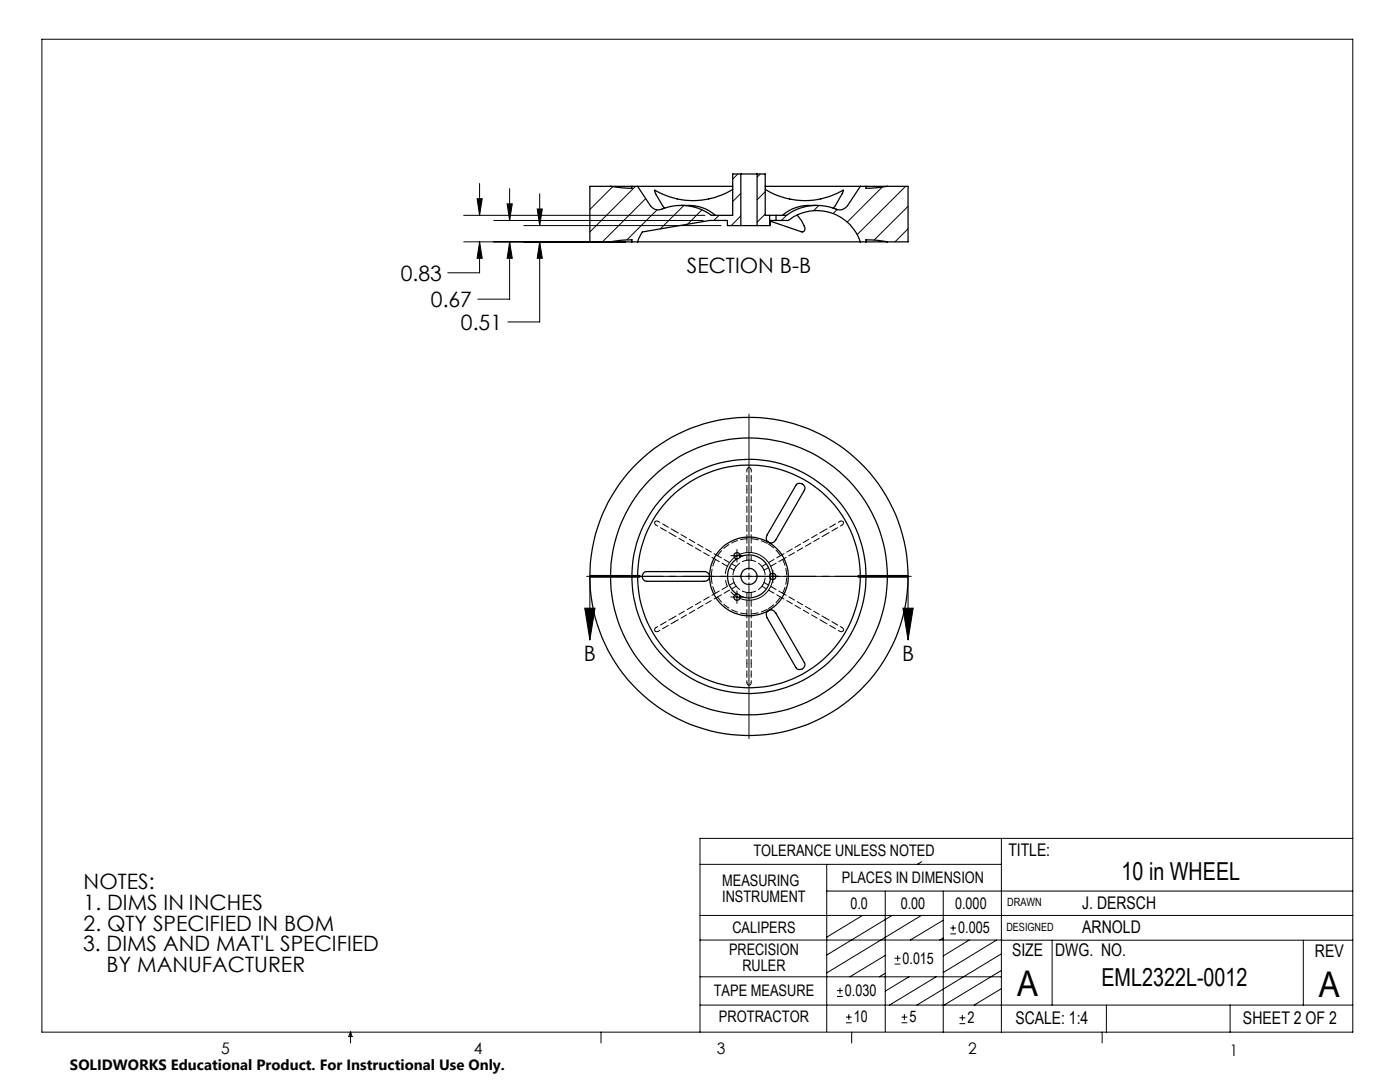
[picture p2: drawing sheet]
<svg xmlns="http://www.w3.org/2000/svg" width="279mm" height="216mm" viewBox="0 0 279 216" stroke-linecap="round" stroke-linejoin="round" font-family="sans-serif">
<g fill="none" stroke="#000" stroke-width=".2">
<path d="M8.4 7.8h261.6v198.2h-261.6zM95.2 39.7h1l-.5 3.3zM95.7 36.6v6.4M101.7 37.6v6.4M107.7 38.7v6.3M117.9 37.2l-.2 .1M122.3 37.3l-4.6 4.5M126.8 37.2l-9.1 9.1M128.9 39.6l-8.7 8.7M147.2 34.7l-1 1M147.8 38.6l-1.6 1.6M151.8 34.7l-.7 .6"/>
<path d="M152.7 38.2l-1.6 1.7M171.7 37.2l-.1 .1M176.1 37.3l-7 7M180.7 37.2l-9.6 9.6M92.5 48.3h32.3M92.5 43h48.2M95.7 48.3l.5 3.2h-1zM95.7 48.3v6.1h-6.3M98.5 44h41.8M101.2 40.7h1l-.5 3.3zM101.7 48.3l.5 3.2h-1zM101.7 48.3v11.4h-6.3"/>
<path d="M104.5 45h39.4M107.2 41.7h1l-.5 3.3zM107.7 48.3l.5 3.2h-1zM107.7 48.3v15.9h-6.3M131.1 41.9l-6 6M136.5 41l-4.7 4.6M140.1 41.9l-2.9 2.8M143.5 43l-1 1M147.8 43.1l-1.9 1.9M152.7 42.7l-1.6 1.6M157 43l-1.1 1M163.4 41l-1 1.1"/>
<path d="M167.1 41.8l-.8 .8M181.2 41.2l-6.8 6.7M181.2 45.6l-2.6 2.7M149.5 82.6v31.1M117.1 115h31.1M117.7 115v12.7M117.7 115.2h10M117.7 114.8h10M145.8 119.1h2.5M145.8 110.9h2.5M147.1 109.6v2.5M147.1 117.9v2.5"/>
<path d="M148.8 115h1.3M149.5 114.4v1.2M149.5 116.3v31.1M150.7 115h31.2M154.2 113.8v2.5M171.2 114.8h10zM171.2 115.2h10M181.2 115v12.7M116.7 121.4h2l-1 6.3zM180.2 121.4h2l-1 6.3zM139.7 172.5h60.1M165 177.8h105"/>
<path d="M165 172.5v33.3M176.7 177.8v28M183.9 171.9l-.8 .6M188.2 177.8v28.2M199.8 167.3v38.7M270 167.3h-130.3v38.7M139.7 182.7h130.3M139.7 187.6h60.2M139.7 194.9h60.1M167 198.8h1.2M167 197.7h1.2M167.6 197.1v1.2"/>
<path d="M172.1 182.7l-7.1 4.3M176.7 194.2l-1.2 .7M176.7 190.6l-7.1 4.3M178 182.7l-13 7.9M178.5 192.4h1.2M178.5 191.2h1.2M179.1 190.6v1.2M181.4 194.9l-4.7 2.9M183.9 182.7l-18.9 11.4M186.8 194.9l-9.3 5.7M188.2 183.6l-6.5 4M188.2 187.2l-.7 .4"/>
<path d="M189.7 186.3h1.1M189.7 185.2h1.1M190.2 184.6v1.1M193.4 187.6l-5.2 3.1M198.9 187.6l-10.7 6.5M199.8 187.6h70.2M199.8 197.3l-5.4 3.3M199.8 193.6l-11.6 7.1M199.8 190.3l-16.8 10.3M210 187.6v13M260.1 187.6v13M70 206v2.1"/>
<path d="M70 206l.3 .8h-.7zM119.9 206v2.1M139.7 200.6h130.3M168.8 204.1h1.2M168.8 203h1.2M169.4 202.4v1.1M170 206v2.1M179.9 204.1h1.2M179.9 203h1.2M180.5 202.4v1.1M191.5 204.3h1.2M191.5 203.1h1.2"/>
<path d="M192.1 202.5v1.2M220 206v2.1M220.8 200.6v5.4M245.5 200.6v5.4"/>
</g>
<path d="M154 113.6a4.8 4.8 0 0 0-7.9-1.9 4.8 4.8 0 0 0 2.1 7.9 4.8 4.8 0 0 0 5.9-5.7l-.1-.3" fill="none" stroke="#000" stroke-width=".2" stroke-dasharray="15.2 1.3 1.3 1.3" stroke-dashoffset="2.2" stroke-linecap="butt"/>
<path d="M117.7 115h63.5" fill="none" stroke="#000" stroke-width=".2" stroke-dasharray="6.3 1.3 1.3 1.3" stroke-dashoffset="1.9"/>
<g fill="#000">
<path d="M101.7 48.3l.5 3.2h-1zM101.2 40.7h1l-.5 3.3zM107.7 48.3l.5 3.2h-1zM107.2 41.7h1l-.5 3.3zM95.7 48.3l.5 3.2h-1zM95.2 39.7h1l-.5 3.3z"/>
<path d="M116.7 121.4h2l-1 6.3zM180.2 121.4h2l-1 6.3z"/>
</g>
<g fill="none" stroke="#000" stroke-width=".25">
<path d="M121.8 37.2l3.8 .4h.5v-.4M121.8 37.2h4.3M121.8 37.2h-4.1v11.1h4.1M126.1 37.2h1.1M127.2 37.2h19M135.1 39.7a16.6 16.6 0 0 1-4.4-1.7l.1 .7 1.8 2.8M146.2 37.8a15.5 15.5 0 0 1-11.1 1.9M147.8 34.7h-1.6v8.3h-4.2a10.3 10.3 0 0 0-10.2-1.2h-1l-.8-.5-2.8-4.1M147.8 34.7h3.3M147.8 34.7v10.3M151.1 34.7h1.6v8.3h.9M151.1 34.7v10.3"/>
<path d="M152.7 37.8a15.2 15.2 0 0 0 15.6 .2l-.2 .7-1.4 2.3-.4 .6M152.7 37.2h19M171.7 37.2l-2.5 3.8a1.85 1.85 0 0 1-2.3 .7 10.2 10.2 0 0 0-9.9 1.3h-2.1M171.7 37.2h1.1M172.8 37.2v.4l4.3-.4M172.8 37.2h4.3M177.1 37.2h4.1v11.1h-4.1M121.8 48.3l2.2-.4 2.1-.1v.5M121.8 48.3h4.3M126.1 48.3h1.1M127.2 48.3h44.5M135.9 41h.4a8.6 8.6 0 0 1 6.5 2"/>
<path d="M147.8 45h-2.6v-1h-3.6l-13.4 2.3-1 2M147.8 45h3.3M151.1 45h2.5M153.6 43h1.3M153.6 43v2M154.9 44h2.4a9.2 9.2 0 0 1 14.4 4.3M154.9 44h-1.2v1h-.1M154.9 43v1M159.1 42.9l1.1 1.7a1.35 1.35 0 0 1 .2 1.6h-.5l-6.2-2.1M163 41h-.4a8.5 8.5 0 0 0-6.4 2M171.7 48.3h1.1M172.8 48.3v-.5l2.2 .1 2.1 .4"/>
<path d="M172.8 48.3h4.3M159 96.7a1.01 1.01 0 0 1 1.2-.1 1.01 1.01 0 0 1 .3 1.3l-5.7 9.8a1.01 1.01 0 0 1-1.4 .5 1.01 1.01 0 0 1-.3-1.5zM128.4 114.3l.7-.2h11.4a.98 .98 0 0 1 1.1 .9 .98 .98 0 0 1-1.1 1h-11.4a.99 .99 0 0 1-.9-.6 .99 .99 0 0 1 .2-1.1zM141.6 115a7.9 7.9 0 0 0 11.8 6.8M147 118.5l.4 .1 .3 .3M147 111.5a4.3 4.3 0 0 0 0 7M147 118.5a.63 .63 0 0 0-.5 .8 .63 .63 0 0 0 .8 .4 .63 .63 0 0 0 .4-.8M147.7 111.1l-.3 .3-.4 .1M147.7 111.1a4.3 4.3 0 0 1 6 3.6M147.7 111.1a.62 .62 0 0 0-.4-.8 .62 .62 0 0 0-.8 .5 .62 .62 0 0 0 .5 .7M153.4 108.2a7.8 7.8 0 0 1 0 13.6M153.4 108.2a7.8 7.8 0 0 0-11.8 6.8"/>
<path d="M153.7 114.7l-.1 .3 .1 .4M153.7 115.4a4.3 4.3 0 0 1-6 3.5M153.7 114.7a.61 .61 0 0 1 .9-.1 .61 .61 0 0 1 0 .9 .61 .61 0 0 1-.9-.1M153.3 121.9l.1-.1a1.07 1.07 0 0 1 1.4 .5l5.7 9.9a.98 .98 0 0 1-.4 1.3 .98 .98 0 0 1-1.3-.3l-5.7-9.9a1.06 1.06 0 0 1 .2-1.4z"/>
<circle cx="149.5" cy="115" r="27.6"/>
<circle cx="149.5" cy="115" r="23.4"/>
<circle cx="149.5" cy="115" r="1.63"/>
<circle cx="149.5" cy="115" r="31.8"/>
<circle cx="149.5" cy="115" r="22.2"/>
</g>
<path d="M142.8 111.6l-8.6-4.9M142.8 118.4l-8.6 4.9M143.2 119.1l-8.5 5M143.2 110.9l-8.5-5M149.1 107.5v-9.9M149.9 107.5v-9.9M155.8 119.1l8.5 5M155.8 110.9l8.5-5M156.2 111.6l8.5-4.9M156.2 118.4l8.5 4.9M149.1 122.5v9.9M149.9 122.5v9.9" fill="none" stroke="#000" stroke-width=".2" stroke-dasharray="1.3 .6" stroke-dashoffset=".5"/>
<path d="M142 115a7.5 7.5 0 0 0 .8 3.4M142.8 111.6a7.5 7.5 0 0 0-.8 3.4M153.2 108.5a7.5 7.5 0 0 0-3.3-1M155.8 110.9a7.5 7.5 0 0 0-2.6-2.4M149.9 122.5a7.5 7.5 0 0 0 3.3-1M153.2 121.5a7.5 7.5 0 0 0 2.6-2.4" fill="none" stroke="#000" stroke-width=".2" stroke-dasharray="1.3 .6" stroke-dashoffset="-.2"/>
<g fill="none" stroke="#000" stroke-width=".2" stroke-dasharray="1.3 .6" stroke-dashoffset=".4">
<path d="M149.1 97.6v-2.3M149.9 97.6v-2.3M134.2 106.7l-2-1.2M134.7 105.9l-2-1.1M142.8 111.6l3.7 2.2M142.8 118.4l3.7-2.2M143.2 119.1l3.7-2.1M143.2 110.9l3.7 2.1M149.1 107.5v4.3M149.9 107.5v4.3M155.8 119.1l-3.8-2.1M155.8 110.9l-3.8 2.1"/>
<path d="M156.2 111.6l-3.7 2.2M156.2 118.4l-3.7-2.2M164.3 105.9l2-1.1M164.7 106.7l2-1.2M134.2 123.3l-2 1.2M134.7 124.1l-2 1.1M149.1 122.5v-4.3M149.1 132.4v2.3M149.9 122.5v-4.3M149.9 132.4v2.3M164.3 124.1l2 1.1M164.7 123.3l2 1.2"/>
</g>
<g fill="none" stroke="#000" stroke-width=".2" stroke-dasharray="1.3 .6">
<path d="M143.2 119.1a7.5 7.5 0 0 0 5.9 3.4M146.5 113.8l.2-.4M146.7 116.6l-.2-.4M146.7 113.4l.2-.4M146.9 117l-.2-.4M149.1 107.5a7.5 7.5 0 0 0-5.9 3.4M149.1 111.8h.4M149.5 118.2h-.4M149.5 111.8h.4M149.9 118.2h-.4M152 113l.3 .4M152.3 116.6l-.3 .4"/>
<path d="M152.3 113.4l.2 .4M152.5 116.2l-.2 .4M156.2 118.4a7.5 7.5 0 0 0 0-6.8"/>
</g>
<g fill="none" stroke="#000" stroke-width=".2" stroke-dasharray="1.3 .6" stroke-dashoffset=".3">
<path d="M149.5 93.3l-.3 .1-.1 .4M149.9 93.8l-.1-.4-.3-.1M130.7 104.2l-.1 .2 .3 .4M131.3 104h-.3l-.3 .2M146.5 113.8a3.2 3.2 0 0 0 0 2.4M146.9 117a3.2 3.2 0 0 0 2.2 1.2M149.1 111.8a3.2 3.2 0 0 0-2.2 1.2M149.9 118.2a3.2 3.2 0 0 0 2.1-1.2M152 113a3.2 3.2 0 0 0-2.1-1.2M152.5 116.2a3.2 3.2 0 0 0 0-2.4M168.1 104.8l.2-.3v-.3M168.3 104.2l-.2-.2h-.4"/>
<path d="M130.7 125.9l.2 .1h.4M130.9 125.3l-.2 .2v.4M149.1 136.2l.1 .4 .3 .1M149.5 136.7l.2-.1 .2-.4M167.7 126h.3l.3-.1M168.3 125.9v-.3l-.2-.3"/>
</g>
<path d="M149.1 95.3v-1.5M149.9 95.3v-1.5M132.2 105.5l-1.3-.7M132.7 104.8l-1.4-.8M166.3 104.8l1.4-.8M166.7 105.5l1.4-.7M132.2 124.5l-1.3 .8M132.7 125.2l-1.4 .8M149.1 134.7v1.5M149.9 134.7v1.5M166.3 125.2l1.4 .8M166.7 124.5l1.4 .8" fill="none" stroke="#000" stroke-width=".2" stroke-dasharray="1.3 .6" stroke-dashoffset=".8"/>
<g font-size="7.1">
<text x="203" y="198.7">A</text>
<text x="263.2" y="198.9">A</text>
</g>
<g font-size="4.9">
<text x="223.8" y="175.7">10 in WHEEL</text>
<text x="219.8" y="196.7">EML2322L-0012</text>
</g>
<g font-size="4.2">
<text x="80" y="56">0.83</text>
<text x="137.1" y="54.4">SECTION B-B</text>
<text x="86" y="61.3">0.67</text>
<text x="92" y="65.8">0.51</text>
<text x="116.5" y="132">B</text>
<text x="180" y="132">B</text>
<text x="16.7" y="177.4">NOTES:</text>
<text x="16.7" y="181.5">1. DIMS IN INCHES</text>
<text x="16.7" y="185.7">2. QTY SPECIFIED IN BOM</text>
<text x="16.6" y="189.8">3. DIMS AND MAT'L SPECIFIED</text>
<text x="21.3" y="193.9">BY MANUFACTURER</text>
</g>
<g font-size="3.5">
<text x="201.2" y="170.7">TITLE:</text>
<text x="216" y="181.4">J. DERSCH</text>
<text x="202" y="190.8">SIZE</text>
<text x="210.6" y="190.8">DWG. NO.</text>
<text x="216" y="186.2">ARNOLD</text>
<text x="262.4" y="190.9">REV</text>
<text x="202.7" y="204.4">SCALE: 1:4</text>
<text x="248.1" y="204.4">SHEET 2 OF 2</text>
</g>
<g font-size="3.2">
<text x="150.4" y="170.8">TOLERANCE UNLESS NOTED</text>
<text x="144.1" y="176.7">MEASURING</text>
<text x="144.1" y="179.9">INSTRUMENT</text>
<text x="168" y="176.2">PLACES IN DIMENSION</text>
<text x="169.7" y="181.4">0.0</text>
<text x="179.8" y="181.4">0.00</text>
<text x="190.6" y="181.4">0.000</text>
<text x="145.5" y="190.6">PRECISION</text>
<text x="146.2" y="186.2">CALIPERS</text>
<text x="191.2" y="186.2">0.005</text>
<text x="148.2" y="193.8">RULER</text>
<text x="180.1" y="192.3">0.015</text>
<text x="142.4" y="198.7">TAPE MEASURE</text>
<text x="168.6" y="198.7">0.030</text>
<text x="143.5" y="204">PROTRACTOR</text>
<text x="170.4" y="204">10</text>
<text x="181.5" y="204">5</text>
<text x="193.1" y="204.2">2</text>
<text x="44.2" y="210.4">5</text>
<text x="94.6" y="210.3">4</text>
<text x="143.1" y="210.4">3</text>
<text x="193.2" y="210.3">2</text>
<text x="245.4" y="210.6">1</text>
</g>
<text font-size="3" x="14" y="213.5">SOLIDWORKS Educational Product. For Instructional Use Only.</text>
<g font-size="2.3">
<text x="200.8" y="185.7">DESIGNED</text>
<text x="201" y="180.9">DRAWN</text>
</g>
</svg>
